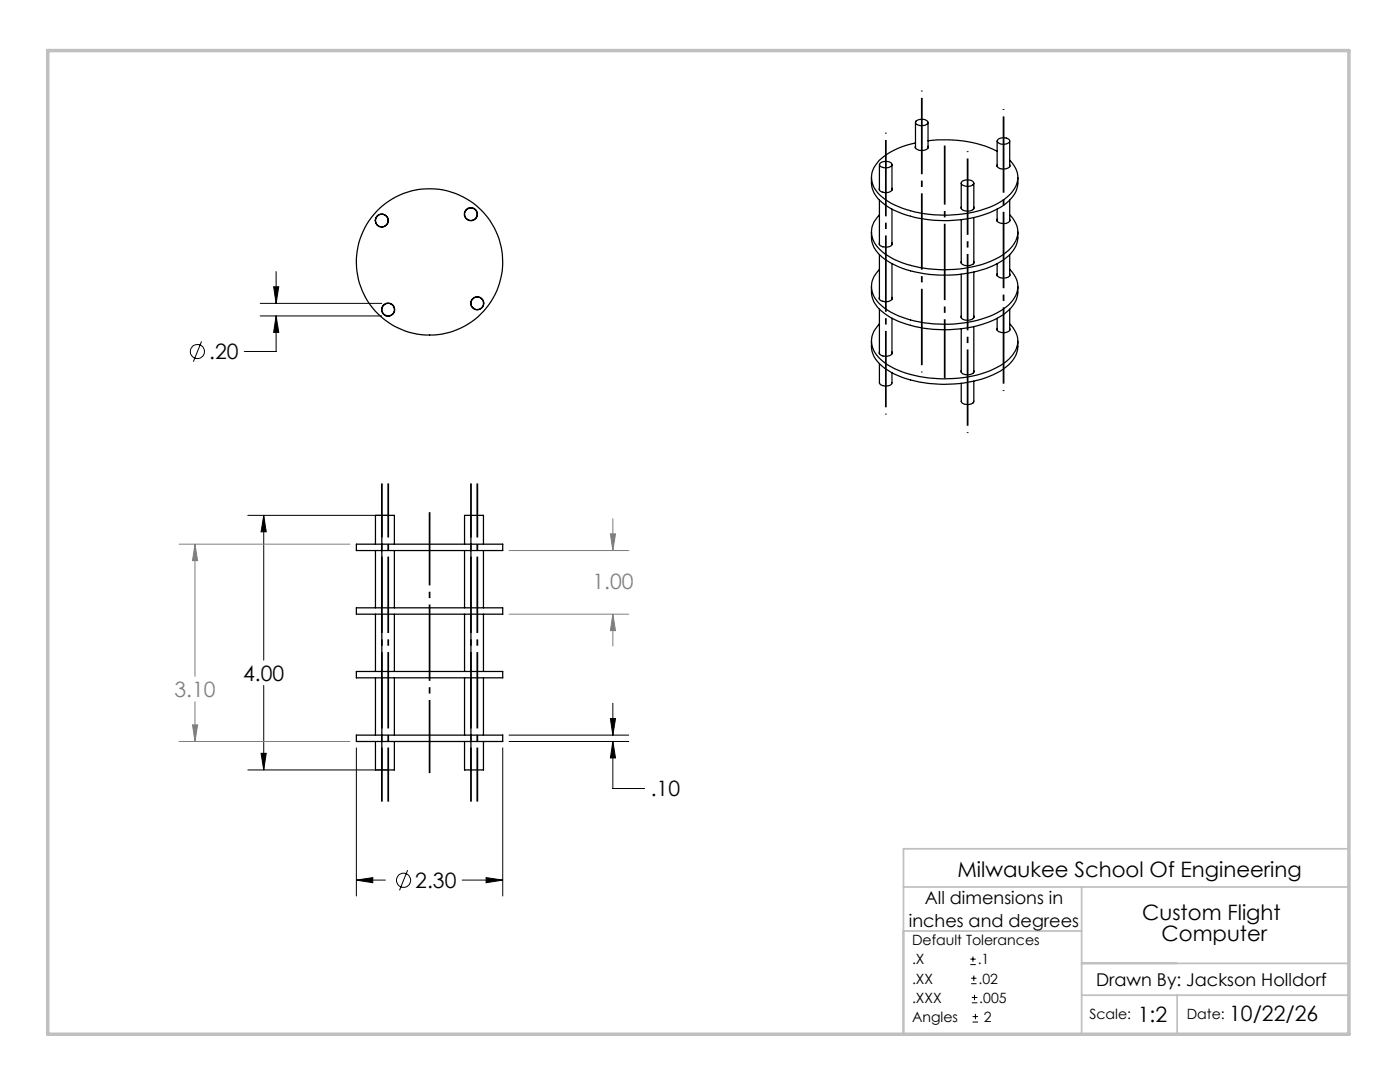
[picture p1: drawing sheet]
<svg xmlns="http://www.w3.org/2000/svg" width="279mm" height="216mm" viewBox="0 0 279 216" stroke-linecap="round" stroke-linejoin="round" font-family="sans-serif">
<g fill="none" stroke="#000" stroke-width=".25">
<path d="M173.9 35.4a5.5 5.5 0 0 0 2.7 5.4 22.1 22.1 0 0 0 14.7 3.1 18 18 0 0 0 10-3.8 5.1 5.1 0 0 0 1.8-4.7M175.5 37.6v.1a1.37 1.37 0 0 0 1.8 .7l.6-.4 .1-.4M175.5 32.8v5.2M175.5 39.9v8.9M175.6 32.6a1.68 1.68 0 0 1 2.4 .2 1.5 1.5 0 0 1-2.2 .4l-.3-.3zM178 32.8v5.2M182.7 29.2a.96 .96 0 0 0 1.3 .8 .87 .87 0 0 0 1.2-.8M182.7 28.5a13.9 13.9 0 0 0-7.6 4 4.4 4.4 0 0 0 .4 6.4 18.3 18.3 0 0 0 11.9 4 20.9 20.9 0 0 0 13.4-3.4 4.6 4.6 0 0 0 1.6-6.4l-.9-1.1M182.7 24.4v5.2M182.8 24.1a1.82 1.82 0 0 1 2.4 .3 1.56 1.56 0 0 1-2.5 .2zM185.2 28.1a24.5 24.5 0 0 1 13.8 2.1M185.2 24.4v5.2"/>
<path d="M191.8 36.5v5.1M191.9 36.3a1.86 1.86 0 0 1 2.4 .1 .97 .97 0 0 1-1.3 .8l-1-.3-.2-.3zM194.3 36.5v5.1M199 32.9a.86 .86 0 0 0 1.1 .8 1.12 1.12 0 0 0 1.4-.8M199 28.2v5M199.3 27.7a1.78 1.78 0 0 1 2.2 .3 1.22 1.22 0 0 1-1.7 .8l-.6-.4a.39 .39 0 0 1-.2-.4 .39 .39 0 0 1 .3-.3zM201.5 28.2v5M201.5 39.9v4.2M173.9 57.2a5.5 5.5 0 0 0 2.7 5.4 22.1 22.1 0 0 0 14.7 3.1 18 18 0 0 0 10-3.8 5.1 5.1 0 0 0 1.8-4.7M173.9 46.3a5.7 5.7 0 0 0 3.3 5.8 22.7 22.7 0 0 0 13.1 2.8 18.4 18.4 0 0 0 11-3.9 5.3 5.3 0 0 0 1.8-4.7M175.5 59.3v.2a1.37 1.37 0 0 0 1.8 .6l.6-.3 .1-.5M175.5 53.8a4.6 4.6 0 0 0 .5 7.3 19.7 19.7 0 0 0 12.3 3.6 20.7 20.7 0 0 0 12.5-3.5 4.6 4.6 0 0 0 1.6-6.3l-.9-1.1"/>
<path d="M175.5 42.9a4.6 4.6 0 0 0 .5 7.3 19.2 19.2 0 0 0 11.4 3.6 22.7 22.7 0 0 0 12.9-3 5.5 5.5 0 0 0 2.8-5.3l-.7-1.5-.9-1.1M175.5 48.5a.93 .93 0 0 0 1.2 .8l1.1-.2 .2-.3v-.3M175.5 50.8v8.9M178 41.7v7.1M178 52.6v7.1M191.8 52.2a1.25 1.25 0 0 0 1.8 .8l.6-.3 .1-.5M191.8 41.3a.85 .85 0 0 0 1.2 .8 .97 .97 0 0 0 1.3-.8M191.8 43.8v8.7M191.8 54.7v8.7M194.3 43.4v9.1M194.3 54.3v9.1M199 54.6a.86 .86 0 0 0 1.1 .9 1.07 1.07 0 0 0 1.4-.8v-.1"/>
<path d="M199 43.7a.83 .83 0 0 0 1.1 .9 1.08 1.08 0 0 0 1.4-.7v-.2M199 41.7v2.4M199 52.6v2.4M201.5 50.8v4.2M173.9 68.1a5.7 5.7 0 0 0 3.3 5.8 23.4 23.4 0 0 0 15 2.5 17.3 17.3 0 0 0 9.1-3.6 5.2 5.2 0 0 0 1.8-4.7M175.5 72.6v3.8a1.61 1.61 0 0 0 2.5 .1v-2.1M175.5 64.6a4.6 4.6 0 0 0 .5 7.4 19.2 19.2 0 0 0 11.4 3.6 20.9 20.9 0 0 0 13.4-3.5 4.8 4.8 0 0 0 2.1-5.3l-.8-1.5-.6-.7M175.5 70.2a.93 .93 0 0 0 1.2 .9l1.1-.3 .2-.2v-.4M175.5 61.7v8.9M178 63.5v7.1M191.8 73.9v.1a1.13 1.13 0 0 0 1.5 .8l.9-.4 .1-.5M191.8 63a.83 .83 0 0 0 1.2 .9 .97 .97 0 0 0 1.3-.9"/>
<path d="M191.8 65.6v8.7M194.3 76.1v4a1.62 1.62 0 0 1-2.3 .3l-.2-.2v-3.7M194.3 65.2v9.1M199 65.5v.1a.72 .72 0 0 0 .8 .7 1.5 1.5 0 0 0 1.8-.5l-.1-.3M199 63.5v2.4M201.5 61.7v4.2M71.1 108.6h29.2v1.3h-29.2zM74.9 109.9v11.4M76.2 102.8h-1.3v5.8M76.2 102.8h2.5v5.8M76.2 102.8v5.8M76.2 109.9v11.4"/>
<path d="M78.7 109.9v11.4M92.7 109.9v11.4M94 102.8h2.5v5.8M94 102.8h-1.3v5.8M94 102.8v5.8M94 109.9v11.4M96.5 109.9v11.4M71.1 134h29.2v1.3h-29.2zM71.1 121.3h29.2v1.3h-29.2zM74.9 122.6v11.4M74.9 135.3v11.4M76.2 122.6v11.4"/>
<path d="M76.2 135.3v11.4M78.7 122.6v11.4M78.7 135.3v11.4M92.7 122.6v11.4M92.7 135.3v11.4M94 122.6v11.4M94 135.3v11.4M96.5 122.6v11.4M96.5 135.3v11.4M71.1 146.7h29.2v1.3h-29.2zM74.9 148v5.6h1.3M76.2 148v5.6"/>
<path d="M78.7 148v5.6h-2.5M92.7 148v5.6h1.3M94 148v5.6M96.5 148v5.6h-2.5"/>
<circle cx="76.2" cy="44" r="1.29"/>
<circle cx="76.2" cy="44" r="1.26"/>
<circle cx="85.7" cy="52.2" r="14.6"/>
<circle cx="94" cy="42.7" r="1.24"/>
<circle cx="94" cy="42.7" r="1.3"/>
<circle cx="77.5" cy="61.8" r="1.24"/>
<circle cx="95.2" cy="60.5" r="1.24"/>
<circle cx="95.3" cy="60.5" r="1.3"/>
</g>
<g fill="none" stroke="#000" stroke-width=".2">
<path d="M49.5 102.8h27.9M52.6 102.8l.5 3.3h-1zM52.6 102.8v28.9M52.6 136.8v16.8M49.5 153.6h27.9M52.1 150.3h1l-.5 3.3zM71.1 149.2v29.6M100.3 149.2v29.6M101.6 148h23.9M101.6 146.7h23.9M121.8 143.4h1l-.5 3.3zM122.3 148l.5 3.2h-1z"/>
<path d="M122.3 148v9.3h6.4M122.3 140.3v6.4M71.1 175.6l3.3-.5v1zM71.1 175.6h5.8M81.4 173.6l-1.7 4.1M92.3 175.6h8M97 175.1l3.3 .5-3.3 .5z"/>
<circle cx="80.5" cy="175.7" r="1.41"/>
</g>
<path d="M180.3 177h88.9M180.3 169.4h88.9v37h-88.9zM215.9 177v29.4M180.3 185.8h35.6M215.9 192.2h53.3M215.9 198.6h53.3M234.9 198.6v7.8" fill="none" stroke="#c0c0c0" stroke-width=".35"/>
<path d="M9.5 10.1h259.7v196.3h-259.7z" fill="none" stroke="#c0c0c0" stroke-width=".7"/>
<path d="M52.6 102.8l.5 3.3h-1zM52.1 150.3h1l-.5 3.3zM122.3 148l.5 3.2h-1zM121.8 143.4h1l-.5 3.3zM71.1 175.6l3.3-.5v1zM97 175.1l3.3 .5-3.3 .5z" fill="#000"/>
<path d="M101.6 109.9h23.9M122.3 103.5v6.4M101.6 122.6h23.9M122.3 122.6l.5 3.2h-1zM122.3 122.6v6.3" fill="none" stroke="#808080" stroke-width=".2"/>
<path d="M122.3 122.6l.5 3.2h-1z" fill="#808080"/>
<path d="M121.8 106.5h1l-.5 3.4z" fill="none" stroke="#808080" stroke-width=".2"/>
<path d="M121.8 106.5h1l-.5 3.4z" fill="#808080"/>
<path d="M35.7 108.6h34.1M38.9 108.6l.5 3.3h-1zM38.9 108.6v26.4M35.7 148h34.1M38.9 140v8" fill="none" stroke="#808080" stroke-width=".2"/>
<path d="M38.9 108.6l.5 3.3h-1z" fill="#808080"/>
<path d="M38.4 144.6h1l-.5 3.4z" fill="none" stroke="#808080" stroke-width=".2"/>
<path d="M38.4 144.6h1l-.5 3.4z" fill="#808080"/>
<g fill="none" stroke="#000" stroke-width=".2">
<path d="M54.6 57.2h1l-.5 3.3zM55.1 54.2v6.3M40.2 68.1l-1.6 4.1M51.9 63h24.3M51.9 60.5h24.3M55.1 63l.5 3.3h-1zM55.1 63v7.1h-6.3M193.6 192.5h1.1M193.6 191.4h1.1M193.8 196.3h1.1M193.8 195.2h1.1M194 199h1.1"/>
<path d="M194.2 190.9v1M194.3 194.7v1.1M194.5 198.5v1.1M194 200.1h1.1M194.1 203.9h1.1M194.1 202.8h1.1M194.7 202.3v1.1"/>
<circle cx="39.4" cy="70.1" r="1.41"/>
</g>
<path d="M76.2 96.5v63.5M77.5 96.5v63.5M94 96.5v63.5M95.3 96.5v63.5" fill="none" stroke="#000" stroke-width=".35" stroke-dasharray="15.2 1.3 1.3 1.3" stroke-dashoffset="4.4" stroke-linecap="butt"/>
<path d="M85.7 102.2v52.1" fill="none" stroke="#000" stroke-width=".35" stroke-dasharray="15.2 1.3 1.3 1.3" stroke-dashoffset=".6" stroke-linecap="butt"/>
<path d="M55.1 63l.5 3.3h-1zM54.6 57.2h1l-.5 3.3z" fill="#000"/>
<path d="M184 18.1v56.2M176.8 26.5v56.2M193.1 30.2v56.2M200.3 21.8v56.2" fill="none" stroke="#000" stroke-width=".35" stroke-dasharray="15.2 1.3 1.3 1.3" stroke-dashoffset="-1.5" stroke-linecap="butt"/>
<path d="M188.5 29v46.5" fill="none" stroke="#000" stroke-width=".35" stroke-dasharray="15.2 1.3 1.3 1.3" stroke-dashoffset="3.4" stroke-linecap="butt"/>
<g font-size="4.2">
<text x="41.7" y="71.7">.20</text>
<text x="48.5" y="135.8">4.00</text>
<text x="129.9" y="158.9">.10</text>
<text x="82.9" y="177.2">2.30</text>
<text x="191.1" y="174.9">Milwaukee School Of Engineering</text>
<text x="228" y="183.6">Custom Flight</text>
<text x="231.8" y="187.8">Computer</text>
<text x="227.1" y="204">1:2</text>
<text x="245.3" y="203.6">10/22/26</text>
</g>
<g font-size="4.2" fill="#808080">
<text x="118.2" y="117.5">1.00</text>
<text x="34.8" y="139.1">3.10</text>
</g>
<g font-size="3.5">
<text x="181.4" y="185">inches and degrees</text>
<text x="184.6" y="180.4">All dimensions in</text>
<text x="218.7" y="196.8">Drawn By: Jackson Holldorf</text>
</g>
<g font-size="2.8">
<text x="182" y="188.6">Default Tolerances</text>
<text x="182" y="192.4">.X</text>
<text x="182" y="196.3">.XX</text>
<text x="195.1" y="192.4">.1</text>
<text x="195.3" y="196.3">.02</text>
<text x="182" y="200.1">.XXX</text>
<text x="182" y="203.9">Angles</text>
<text x="195.4" y="200.1">.005</text>
<text x="196.4" y="203.9">2</text>
<text x="217.4" y="203.3">Scale:</text>
<text x="236.8" y="203.3">Date:</text>
</g>
</svg>
